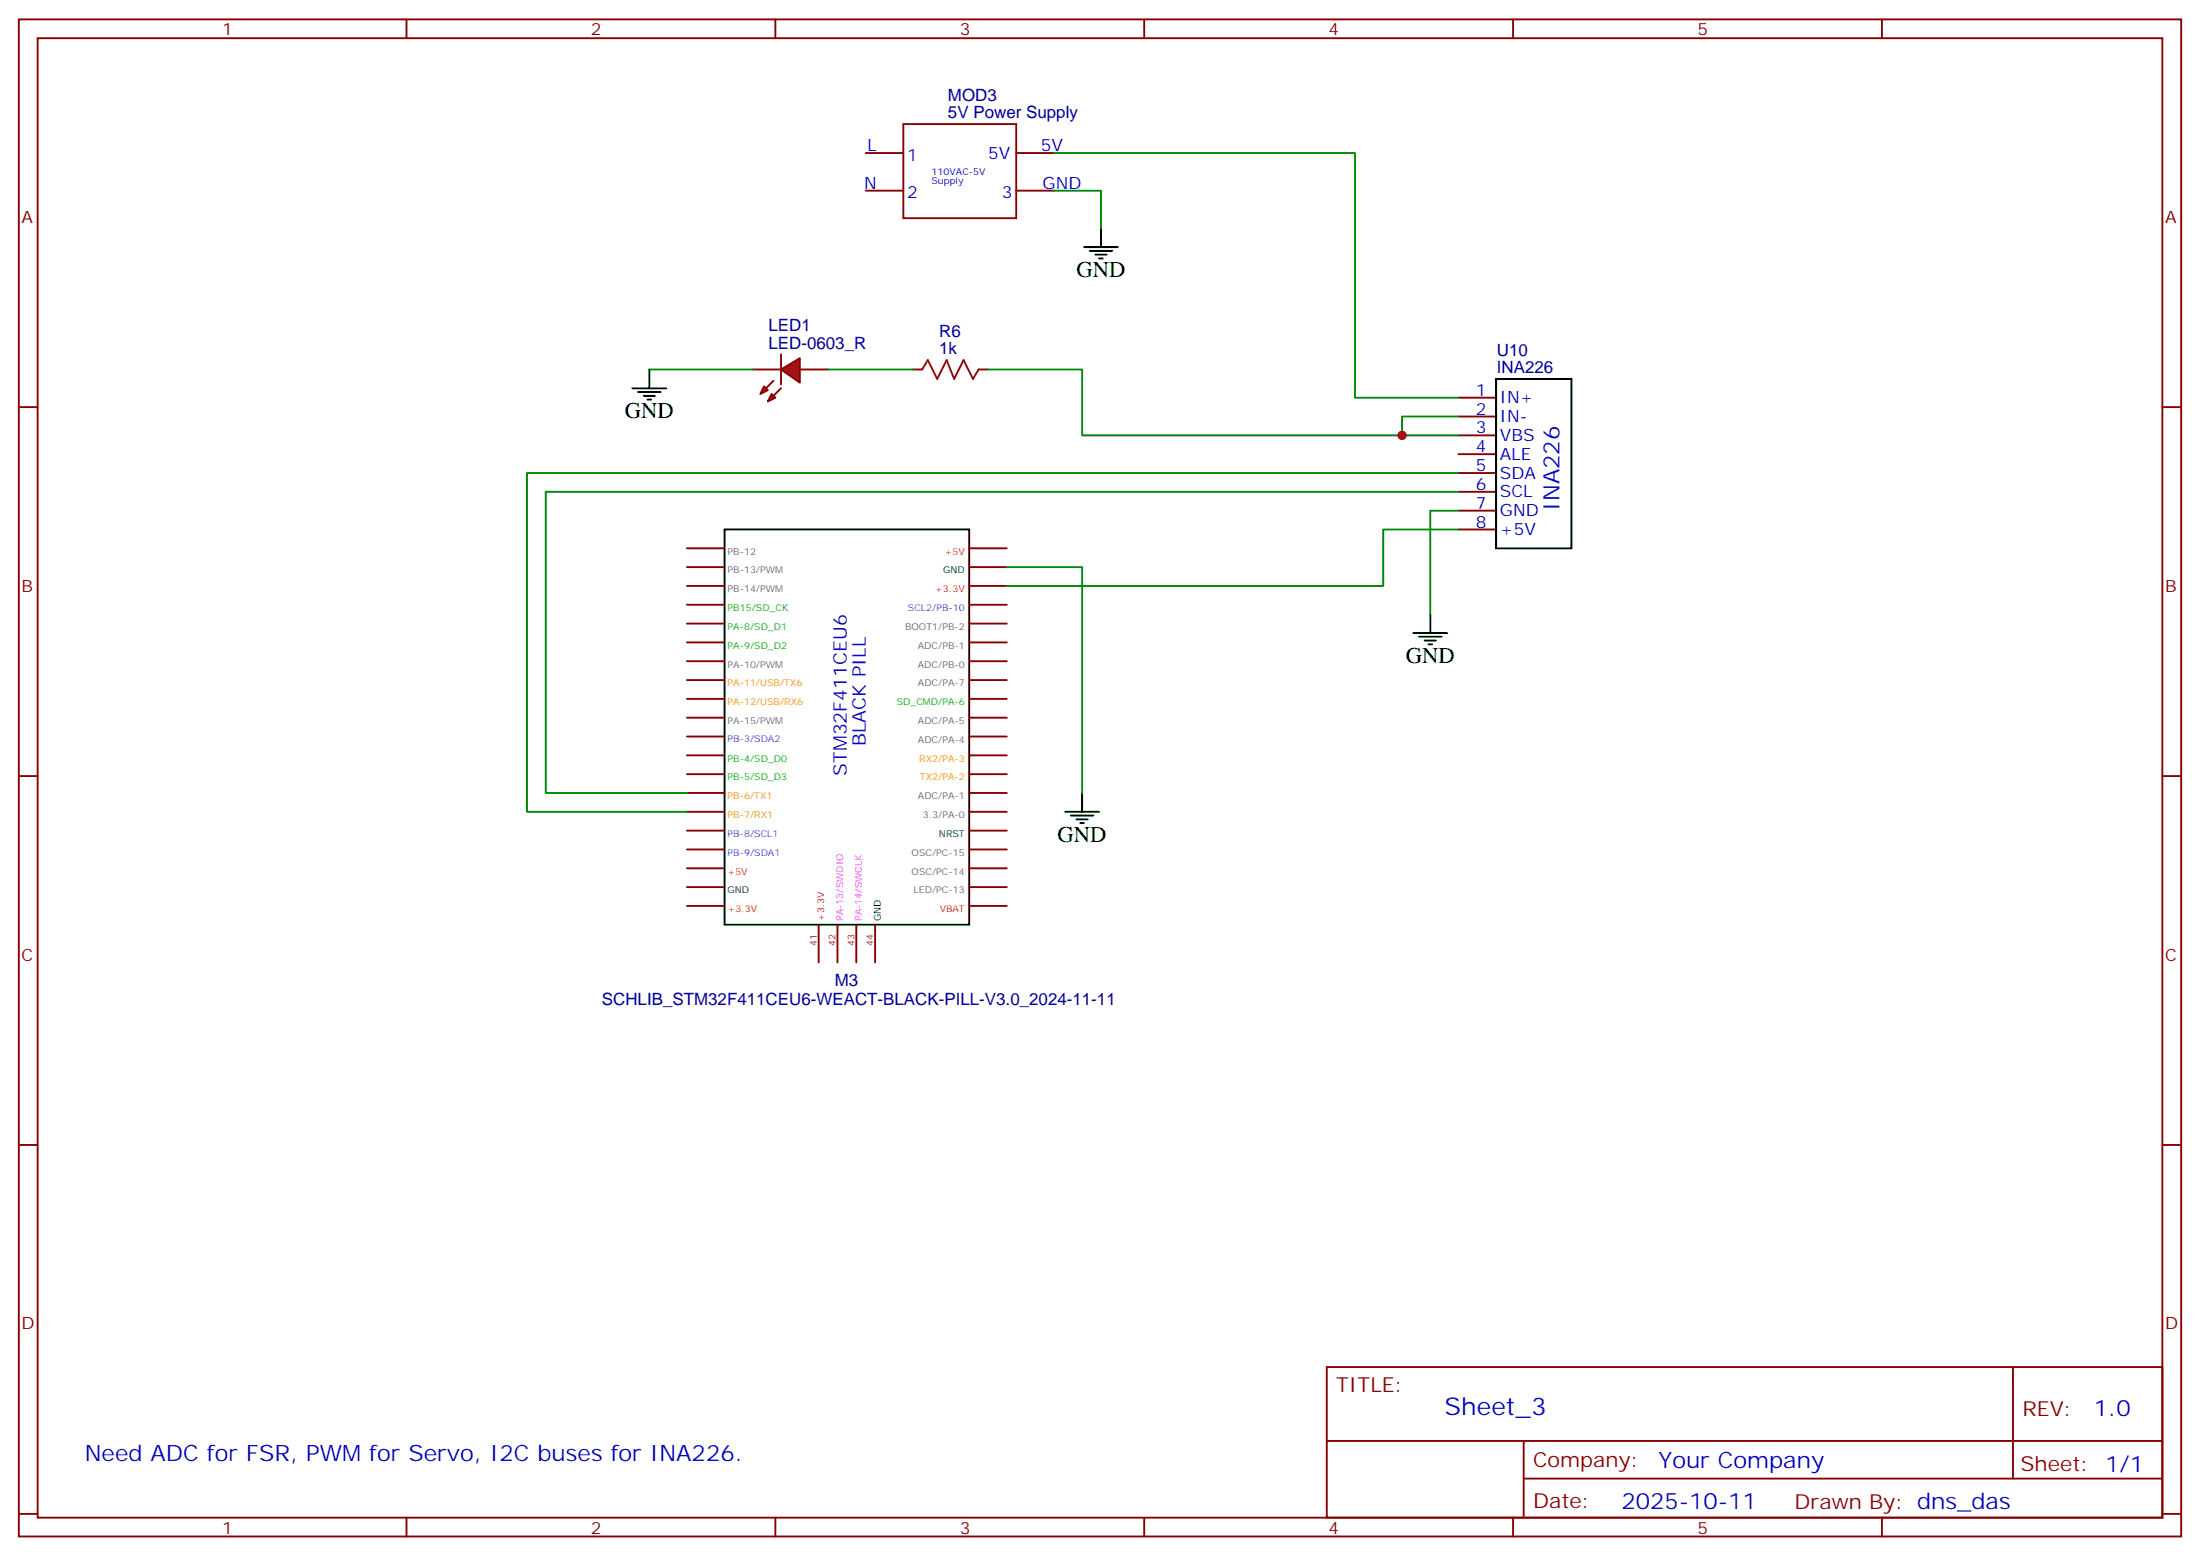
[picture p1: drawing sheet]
<svg xmlns="http://www.w3.org/2000/svg" width="412mm" height="292mm" viewBox="0 0 412 292" stroke-linecap="round" stroke-linejoin="round" font-family="sans-serif">
<g fill="none" stroke="#870000" stroke-width=".35">
<path d="M3.5 3.6h405.4v284.4h-405.4zM7.1 7.2h398.2v277.2h-398.2zM76.2 3.6v3.6M145.3 3.6v3.6M214.5 3.6v3.6M283.6 3.6v3.6M352.8 3.6v3.6M162.3 28.7h7M162.3 35.7h7M169.3 23.3h21.2v17.6h-21.2zM190.5 28.7h7.1M190.5 35.7h7.1"/>
<path d="M3.5 76.3h3.6M171.1 69.3h1.8M183.4 69.3h1.8M273.4 74.5h7.1M273.4 78.1h7.1M405.3 76.3h3.6M273.4 81.6h7.1M273.4 85.1h7.1M273.4 88.7h7.1M273.4 92.2h7.1M273.4 95.7h7.1M273.4 99.2h7.1"/>
<path d="M128.8 116.9h7M128.8 113.3h7M128.8 109.8h7M128.8 106.3h7M128.8 102.8h7M181.7 116.9h7M181.7 113.3h7M181.7 109.8h7M181.7 106.3h7M181.7 102.8h7M128.8 138h7M128.8 134.5h7"/>
<path d="M128.8 131h7M128.8 127.5h7M128.8 123.9h7M128.8 120.4h7M181.7 138h7M181.7 134.5h7M181.7 131h7M181.7 127.5h7M181.7 123.9h7M181.7 120.4h7M3.5 145.5h3.6M128.8 159.2h7"/>
<path d="M128.8 155.7h7M128.8 152.2h7M128.8 148.6h7M128.8 145.1h7M128.8 141.6h7M181.7 159.2h7M181.7 155.7h7M181.7 152.2h7M181.7 148.6h7M181.7 145.1h7M181.7 141.6h7M405.3 145.5h3.6"/>
<path d="M128.8 169.8h7M128.8 166.3h7M128.8 162.7h7M153.5 173.3v7.1M157 173.3v7.1M160.5 173.3v7.1M164 173.3v7.1M181.7 169.8h7M181.7 166.3h7M181.7 162.7h7M3.5 214.6h3.6M405.3 214.6h3.6"/>
<path d="M248.7 256.2h156.6v28.2h-156.6zM377.3 256.2v20.9M248.7 270.1h156.5M285.6 277.1h119.6M285.6 270.1v14.1M3.5 283.7h3.6M76.2 284.4v3.6M145.3 284.4v3.6M214.5 284.4v3.6M283.6 284.4v3.6M352.8 284.4v3.6M405.3 283.7h3.6"/>
</g>
<path d="M280.5 71h14.1v31.8h-14.1zM135.8 99.2h45.9v74.1h-45.9z" fill="none" stroke="#000" stroke-width=".35"/>
<path d="M172.9 69.3l1-1.8 1.8 3.5 1.7-3.5 1.5 3.5 1.7-3.5 1.8 3.5 1-1.7" fill="none" stroke="#a10000" stroke-width=".35"/>
<g fill="#f00" stroke="#870000" stroke-width=".35">
<path d="M146.4 69.3l3.5-2.2v4.6z"/>
<path d="M146.4 66.4v5.7z"/>
</g>
<g fill="#870000" stroke="#870000" stroke-width=".35">
<path d="M146.4 72.8l-1.4 1.4z"/>
<path d="M145 71.4l-1.4 1.4z"/>
</g>
<g fill="#f00" stroke="#870000" stroke-width=".35">
<path d="M144.6 73.8l.7 .7-1.4 .7z"/>
<path d="M143.2 72.4l.7 .7-1.4 .7z"/>
</g>
<path d="M141.1 69.3h5.3M149.9 69.3h5.3" fill="none" stroke="#870000" stroke-width=".35"/>
<path d="M197.6 35.7h8.8v7.1M197.6 28.7h56.4v45.8h19.4M121.7 69.3h19.4M155.2 69.3h15.9M185.2 69.3h17.6v12.3h60M273.4 78.1h-10.6v3.5h10.6M273.4 99.2h-14.1v10.6h-70.6M273.4 95.7h-5.3v19.4M273.4 92.2h-171.1v56.4h26.5M273.4 88.7h-174.6v63.5h30M188.7 106.3h14.1v42.3" fill="none" stroke="#008700" stroke-width=".35"/>
<g fill="none" stroke="#000" stroke-width=".35">
<path d="M203.2 46.3h6.3M204.3 47h4.2M205.3 47.7h2.1M206 48.4h.7M206.4 42.8v3.5M118.5 72.8h6.4M119.6 73.5h4.2M120.6 74.2h2.2M121.4 74.9h.7M121.7 69.3v3.5M264.9 118.6h6.4M266 119.3h4.2"/>
<path d="M268.1 115.1v3.5M267.1 120.1h2.1M267.8 120.8h.7M199.7 152.2h6.3M200.7 152.9h4.3M201.8 153.6h2.1M202.5 154.3h.7M202.8 148.6v3.6"/>
</g>
<circle cx="262.8" cy="81.6" r=".88" fill="#c00"/>
<text font-size="4.6" fill="#00f" x="270.8" y="265.3">Sheet_3</text>
<g font-size="4.2">
<text x="201.8" y="52">GND</text>
<text x="117.1" y="78.4">GND</text>
<text x="263.5" y="124.3">GND</text>
<text x="198.3" y="157.8">GND</text>
</g>
<g font-size="4.2" fill="#00f">
<text x="292.3" y="95.7" transform="rotate(-90 292.3 95.7)">INA226</text>
<text x="392.5" y="265.5">1.0</text>
<text x="15.9" y="273.9">Need ADC for FSR, PWM for Servo, I2C buses for INA226.</text>
<text x="310.9" y="275">Your Company</text>
<text x="304" y="282.9">2025-10-11</text>
</g>
<g font-size="3.9" fill="#800">
<text x="250.5" y="260.8">TITLE:</text>
<text x="379.1" y="265.5">REV:</text>
<text x="287.4" y="275">Company:</text>
<text x="378.7" y="275.6">Sheet: 1/1</text>
<text x="287.4" y="282.7">Date:</text>
<text x="336.4" y="282.8">Drawn By: dns_das</text>
</g>
<g font-size="3.5" fill="#00f">
<text x="162.3" y="139.8" transform="rotate(-90 162.3 139.8)">BLACK PILL</text>
<text x="158.7" y="145.4" transform="rotate(-90 158.7 145.4)">STM32F411CEU6</text>
</g>
<g font-size="3.2" fill="#800">
<text x="41.6" y="6.6">1</text>
<text x="110.8" y="6.6">2</text>
<text x="179.9" y="6.6">3</text>
<text x="249.1" y="6.6">4</text>
<text x="318.2" y="6.6">5</text>
<text x="4.1" y="41.7">A</text>
<text x="405.9" y="41.7">A</text>
<text x="4.1" y="110.9">B</text>
<text x="405.9" y="110.9">B</text>
<text x="4.1" y="180">C</text>
<text x="405.9" y="180">C</text>
<text x="4.1" y="249.2">D</text>
<text x="405.9" y="249.2">D</text>
<text x="41.6" y="287.4">1</text>
<text x="110.8" y="287.4">2</text>
<text x="179.9" y="287.4">3</text>
<text x="249.1" y="287.4">4</text>
<text x="318.2" y="287.4">5</text>
</g>
<g font-size="3.2" fill="#000080">
<text x="177.7" y="22.2">5V Power Supply</text>
<text x="177.7" y="18.9">MOD3</text>
<text x="144" y="65.4">LED-0603_R</text>
<text x="144" y="62.1">LED1</text>
<text x="176.1" y="63.1">R6</text>
<text x="176.1" y="66.4">1k</text>
<text x="280.6" y="70">INA226</text>
<text x="280.6" y="66.7">U10</text>
<text x="156.5" y="184.8">M3</text>
<text x="112.8" y="188.4">SCHLIB_STM32F411CEU6-WEACT-BLACK-PILL-V3.0_2024-11-11</text>
</g>
<g font-size="3.2" fill="#00f">
<text x="162.6" y="28.3">L</text>
<text x="185.2" y="29.7">5V</text>
<text x="195.1" y="28.3">5V</text>
<text x="162" y="35.4">N</text>
<text x="170" y="30.1">1</text>
<text x="195.4" y="35.4">GND</text>
<text x="170" y="37.1">2</text>
<text x="187.8" y="37.1">3</text>
<text x="276.7" y="74.2">1</text>
<text x="276.7" y="77.7">2</text>
<text x="281.2" y="75.6">IN+</text>
<text x="276.7" y="81.2">3</text>
<text x="281.2" y="79.1">IN-</text>
<text x="281.2" y="82.7">VBS</text>
<text x="276.7" y="84.8">4</text>
<text x="276.7" y="88.3">5</text>
<text x="281.2" y="86.2">ALE</text>
<text x="281.2" y="89.7">SDA</text>
<text x="276.7" y="91.8">6</text>
<text x="276.7" y="95.4">7</text>
<text x="281.2" y="93.2">SCL</text>
<text x="276.7" y="98.9">8</text>
<text x="281.2" y="96.8">GND</text>
<text x="281.2" y="100.3">+5V</text>
</g>
<g font-size="1.8" fill="#00f">
<text x="174.6" y="32.8">110VAC-5V</text>
<text x="174.6" y="34.6">Supply</text>
</g>
<g font-size="1.8" fill="#666">
<text x="136.4" y="103.9">PB-12</text>
<text x="136.4" y="107.5">PB-13/PWM</text>
<text x="136.4" y="111">PB-14/PWM</text>
<text x="169.7" y="118.1">BOOT1/PB-2</text>
<text x="136.4" y="125.1">PA-10/PWM</text>
<text x="172.1" y="125.1">ADC/PB-0</text>
<text x="172.1" y="121.6">ADC/PB-1</text>
<text x="172.1" y="128.6">ADC/PA-7</text>
<text x="136.4" y="135.7">PA-15/PWM</text>
<text x="172.1" y="135.7">ADC/PA-5</text>
<text x="172.1" y="139.2">ADC/PA-4</text>
<text x="172.1" y="149.8">ADC/PA-1</text>
<text x="173" y="153.3">3.3/PA-0</text>
<text x="170.9" y="160.4">OSC/PC-15</text>
<text x="170.9" y="163.9">OSC/PC-14</text>
<text x="171.3" y="167.4">LED/PC-13</text>
</g>
<g font-size="1.8">
<text x="176.8" y="107.5">GND</text>
<text x="176" y="156.9">NRST</text>
<text x="136.4" y="167.4">GND</text>
<text x="165.1" y="172.6" transform="rotate(-90 165.1 172.6)">GND</text>
</g>
<g font-size="1.8" fill="#f00">
<text x="177.1" y="103.9">+5V</text>
<text x="175.3" y="111">+3.3V</text>
<text x="136.4" y="163.9">+5V</text>
<text x="136.4" y="171">+3.3V</text>
<text x="154.5" y="172.6" transform="rotate(-90 154.5 172.6)">+3.3V</text>
<text x="176.1" y="171">VBAT</text>
</g>
<g font-size="1.8" fill="#0c0">
<text x="136.4" y="114.5">PB15/SD_CK</text>
<text x="136.4" y="118.1">PA-8/SD_D1</text>
<text x="136.4" y="121.6">PA-9/SD_D2</text>
<text x="168.1" y="132.2">SD_CMD/PA-6</text>
<text x="136.4" y="142.7">PB-4/SD_D0</text>
<text x="136.4" y="146.3">PB-5/SD_D3</text>
</g>
<g font-size="1.8" fill="#06f">
<text x="170.2" y="114.5">SCL2/PB-10</text>
<text x="136.4" y="139">PB-3/SDA2</text>
<text x="136.4" y="156.9">PB-8/SCL1</text>
<text x="136.4" y="160.4">PB-9/SDA1</text>
</g>
<g font-size="1.8" fill="#f90">
<text x="136.4" y="128.6">PA-11/USB/TX6</text>
<text x="136.4" y="132.2">PA-12/USB/RX6</text>
<text x="172.3" y="142.7">RX2/PA-3</text>
<text x="136.4" y="149.8">PB-6/TX1</text>
<text x="172.4" y="146.3">TX2/PA-2</text>
<text x="136.4" y="153.3">PB-7/RX1</text>
</g>
<g font-size="1.8" fill="#f0f">
<text x="158" y="172.6" transform="rotate(-90 158 172.6)">PA-13/SWDIO</text>
<text x="161.6" y="172.6" transform="rotate(-90 161.6 172.6)">PA-14/SWCLK</text>
</g>
<g font-size="1.8" fill="#930">
<text x="153.1" y="177.3" transform="rotate(-90 153.1 177.3)">41</text>
<text x="156.6" y="177.3" transform="rotate(-90 156.6 177.3)">42</text>
<text x="160.2" y="177.3" transform="rotate(-90 160.2 177.3)">43</text>
<text x="163.7" y="177.3" transform="rotate(-90 163.7 177.3)">44</text>
</g>
</svg>
